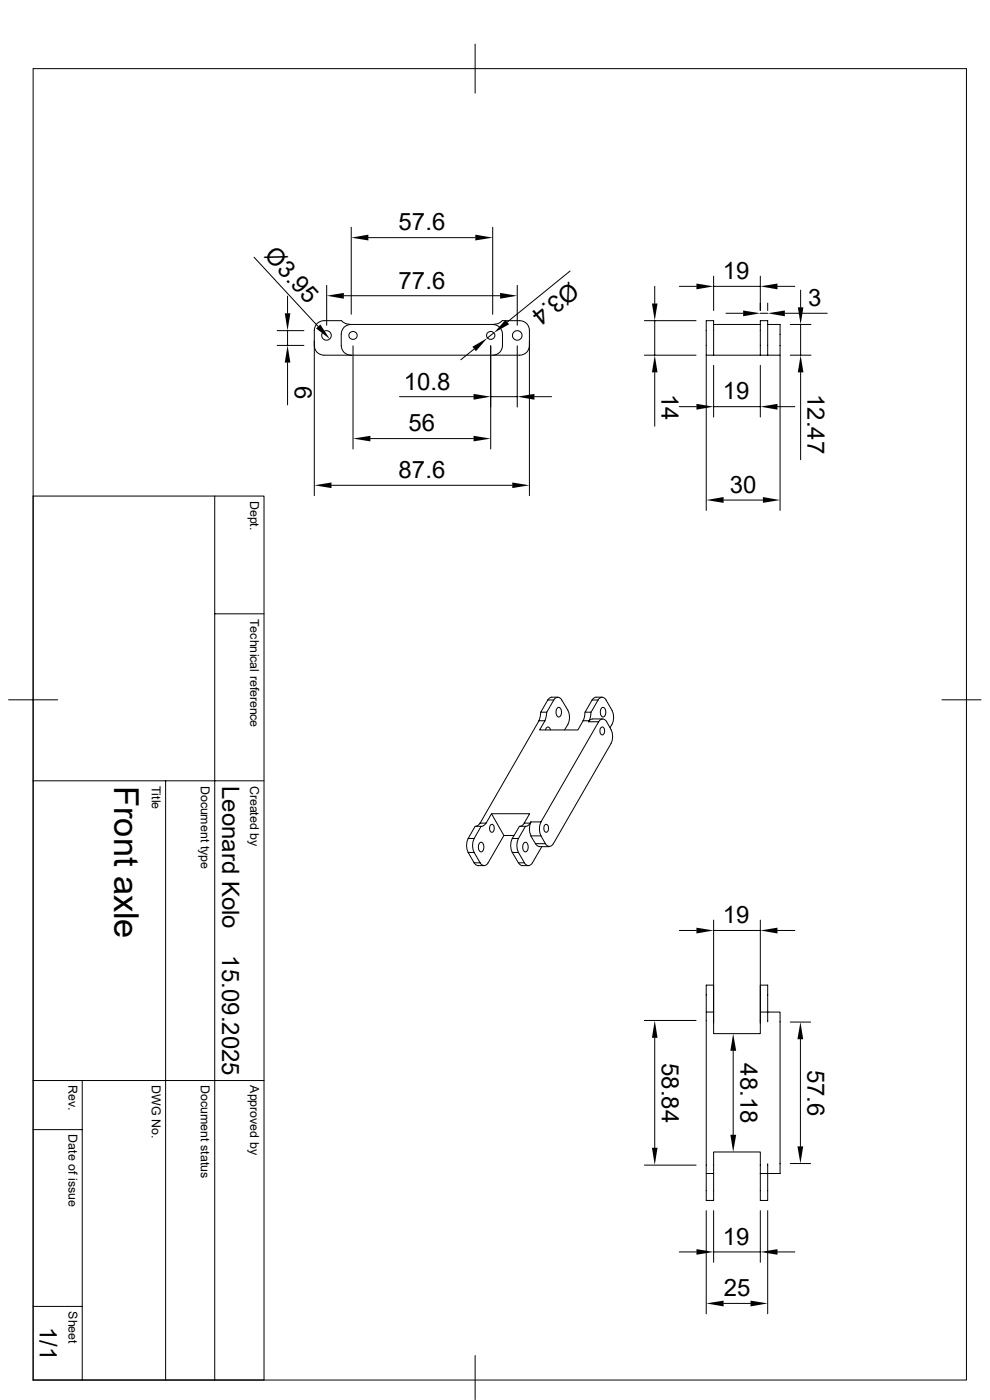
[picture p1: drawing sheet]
<svg xmlns="http://www.w3.org/2000/svg" width="210mm" height="297mm" viewBox="0 0 210 297" stroke-linecap="round" stroke-linejoin="round" font-family="sans-serif">
<g fill="none" stroke="#000" stroke-width=".21">
<path d="M7 14.6h198v278.2h-198zM100.8 9.4v10.4M53.9 54.6l13.6 14.7M74.5 48.2v18.5M78.1 50.4h22.7M104.5 48.2v18.5M120.9 57.5l-13.3 10.8M151.4 58.6v7.3M161.3 58.6v7.3M58.8 70.1h5.7M58.8 73.3h5.7M61 62.8v3.7"/>
<path d="M61 70.1v3.2M61 76.9v9M66.7 73.3a2.03 2.03 0 0 0 2 2.1h5.8M69.3 60.5v8.5M72.4 68h-3.7a2.03 2.03 0 0 0-2 2.1v35.1M72.4 68l.8 .6 1 .2M72.9 62.7h33.2M74.2 68.8h30.3M74.5 68.8a2.03 2.03 0 0 0-2.1 2.1v2.4a2.03 2.03 0 0 0 2.1 2.1M74.9 73.4v21.8M100.6 74l-2.9 2.3M104.1 73.4v21.8"/>
<path d="M104.5 68.8a2.03 2.03 0 0 1 2.1 2.1v2.4a2.03 2.03 0 0 1-2.1 2.1M104.5 68.8h.3M104.8 70.6l-1.4 1.1M106.6 68l-.8 .6-1 .2M106.6 68h3.6a2.03 2.03 0 0 1 2.1 2.1v35.1M109.7 60.5v8.5M109.7 73.4v13M112.3 73.3a2.03 2.03 0 0 1-2.1 2.1h-35.7M136.7 68h11M136.7 75.4h11M138.9 60.7v3.7M138.9 68v7.4"/>
<path d="M138.9 79v11.4M144.1 60.7h3.6M149.8 75.4v32.9M151.4 68.8h9.9M151.4 77.5v11M151.4 60.7h9.9M154 66.5h3.6M161.3 75.4v-7.4h1.6v7.4M161.3 77.5v11M161.3 66.5h1.6M162.9 68.8h2.6v6.6h-15.7v-7.4h1.6v7.4M162.9 64.3v1.6"/>
<path d="M164.9 60.7h3.7M165.5 75.4v32.9M166.5 66.5h9M167.6 68.8h4.4M167.6 75.4h4.4M169.8 61.6v3.6M169.8 68.8v6.6M169.8 79v18.5M78.6 93h21.9M84.8 84.2h15.7M104.1 84.2h5.6M113.4 84.2h3.6"/>
<path d="M144.1 86.3h3.6M151.4 86.3h9.9M164.9 86.3h3.7M7 105.2h49v187.6h-49M45.6 105.2v187.6M70.3 103h38.4M153.5 106.1h8.3M45.6 130.2h10.4M1.8 148.5h10.4M114.7 151.1l-.1 1-.3 .8M115.7 154.9a.52 .52 0 0 1 .5-.7 .52 .52 0 0 1 .6 .7M116 151.1l-.1 1-.3 .8"/>
<path d="M116.2 148.5l-1.5 2.6h1.3l1.5-2.6M116.2 148.5h1.3M117.5 148.5a.9 .9 0 0 1 .8-.6 .9 .9 0 0 1 .9 .6l1.3 2.2a3.4 3.4 0 0 1 0 3l-.7 1.2M118.3 150.2a.57 .57 0 0 1 .6 0 .57 .57 0 0 1 .2 .6v.6a.57 .57 0 0 1-.6 .7 .57 .57 0 0 1-.5-.7v-.9zM118.3 147.9h-1.4l-.7 .6M123.7 152.9l-1.1 2h-8.1l1.1-2h-1.3l-12.4 21.7h1.2M123.7 152.9h1.3l-.2 .2M124.1 151.1l-.1 1-.3 .8M124.8 153.1h2.2M125.3 151.1v1l-.3 .8M125.6 148.5l-1.5 2.6h1.3M125.6 148.5h1.3"/>
<path d="M126.9 148.5l-1.5 2.6M126.9 148.5a.9 .9 0 0 1 .8-.6 .9 .9 0 0 1 .9 .6l1.2 2.2a3.5 3.5 0 0 1-.4 3.7M127 153.1a.9 .9 0 0 1 .8-.6 .9 .9 0 0 1 .9 .6l.9 1.7a3.4 3.4 0 0 1 0 2.9l-12.2 21.3a.9 .9 0 0 1-.9 .6 .9 .9 0 0 1-.8-.6M127 153.1l-12.2 21.3M127.6 154.3a.8 .8 0 0 1 .7 .4 .8 .8 0 0 1-.1 .9l-.1 .1a.4 .4 0 0 1-.5 .2 .4 .4 0 0 1-.3-.3v-1zM127.7 150.2a.57 .57 0 0 1 .6 0 .57 .57 0 0 1 .2 .6v.6a.57 .57 0 0 1-.6 .7 .57 .57 0 0 1-.5-.7v-.9zM127.7 147.9h-1.4l-.7 .6M127.8 152.5h-2.1l-.5 .2-.4 .4M199.8 148.5h8.3M7 165.7h49M35.1 165.7v127.1M99.3 177.9h1.3"/>
<path d="M99.3 177.9a3.4 3.4 0 0 0 0 2.9M100.6 177.9a3.4 3.4 0 0 0 0 2.9M101.8 178.8a.57 .57 0 0 1 .6 0 .57 .57 0 0 1 .2 .6v.6a.57 .57 0 0 1-.5 .7 .57 .57 0 0 1-.6-.7l.1-.8zM101.8 174.6l-.4 .5-.4 .2M102.1 175.3l-1.5 2.6M102.1 175.3h-1.3l-1.5 2.6M103.1 174.6l-.7 .7h-.3M103.1 174.6l1.2-2h8.1l-1.2 2M104.2 174.9a.8 .8 0 0 1 .7 .5 .8 .8 0 0 1-.1 .8l-.2 .2a.4 .4 0 0 1-.4 .2 .4 .4 0 0 1-.3-.4v-1zM104.3 172.6l2.6 4.6M108.7 177.9h1.3M108.7 177.9a3.4 3.4 0 0 0 0 2.9"/>
<path d="M109.1 177.2h-2.2l-3.4 5.8a.9 .9 0 0 1-.8 .6 .9 .9 0 0 1-.8-.6M110 177.9a3.4 3.4 0 0 0 0 2.9M111.2 178.8a.57 .57 0 0 1 .6 0 .57 .57 0 0 1 .2 .6v.6a.57 .57 0 0 1-.5 .7 .57 .57 0 0 1-.6-.7l.1-.8zM111.2 174.6h1.3M111.2 174.6l-.4 .5-.4 .2M111.5 175.3h-1.3l-1.5 2.6M111.5 175.3l-1.5 2.6M112.5 174.6l-.7 .7h-.3M112.6 174.4a3.4 3.4 0 0 0 0 2.9M113.6 179l.4 .4 .4 .2M113.6 179h2.1M114.4 179.6h2.1"/>
<path d="M114.8 174.4h-2.2l-.1 .2M114.8 177.3h-2.2l1 1.7M114.8 177.3l.9 1.7M114.8 174.4a3.4 3.4 0 0 0 0 2.9M114.9 179.6l-2 3.4a.9 .9 0 0 1-.8 .6 .9 .9 0 0 1-.8-.6M115.6 175a.4 .4 0 0 1 .4-.1 .4 .4 0 0 1 .3 .3 .8 .8 0 0 1 .1 .9 .8 .8 0 0 1-.7 .4l-.3-.3v-.5zM99.3 180.8h1.3M99.3 180.8l1.3 2.2M100.6 183h1.3M100.6 180.8l1.3 2.2M100.6 183l.7 .6h1.4M108.7 180.8h1.3"/>
<path d="M108.7 180.8l1.3 2.2M110 183l.7 .6h1.4M110 183h1.3M110 180.8l1.3 2.2M144.1 197.4h3.6M151.4 195.2v21.9M151.4 197.4h9.9M161.3 195.2v21.9M164.9 197.4h3.7M136.7 216.5h11M149.8 214.7v34.3h1.6M151.4 211.1v-2.1h-1.6v5.7h1.6v4.6h9.9v-4.6"/>
<path d="M161.3 209h1.6v5.7h-1.6zM162.9 214.7h2.6v34.3h-4.2M162.9 214.7v2.1M167.6 216.8h4.4M7 239.6h10.4M7 229.2h49M17.4 229.2v63.6M138.9 220.2v23.3M155.5 222.9v17.8M169.8 220.5v22.7M136.7 247.2h11M149.8 256.8v21.9"/>
<path d="M149.8 249v5.7h1.6v-5.7M151.4 256.8v11M151.4 249v-4.6h9.9v4.6M161.3 256.8v11M162.9 256.8v21.9M162.9 246.9v7.8h-1.6v-5.7M167.6 246.8h4.4M7 277.2h10.4M144.1 265.6h3.6M151.4 265.6h9.9M153.5 276.5h5.7M164.9 265.6h3.7"/>
<path d="M100.8 287.6v9.3"/>
<circle cx="69.3" cy="71.2" r="1.02"/>
<circle cx="74.9" cy="71.1" r=".87"/>
<circle cx="104.1" cy="71.1" r=".87"/>
<circle cx="109.7" cy="71.2" r="1.02"/>
</g>
<g fill="#000">
<path d="M74.5 50.4l3.6-.6v1.2zM100.8 49.8l3.7 .6-3.7 .6zM60.4 66.5h1.2l-.6 3.6zM61 73.3l.6 3.6h-1.2zM67.1 69.7l.8-.9 2.1 3.1zM69.3 62.7l3.6-.6v1.3zM100.2 73.6l3.2-1.9-2.4 2.8zM106.1 62.1l3.6 .6-3.6 .7zM107.2 67.9l.8 .9-3.2 1.8zM138.3 64.4h1.2l-.6 3.6zM138.9 75.4l.6 3.6h-1.2zM147.7 60.2l3.7 .5-3.7 .7z"/>
<path d="M157.6 65.9l3.7 .6-3.7 .6zM161.3 60.7l3.6-.5v1.2zM162.9 66.5l3.6-.6v1.2zM169.2 65.2h1.2l-.6 3.6zM169.8 75.4l.6 3.6h-1.2zM74.9 93l3.7-.5v1.1zM100.5 83.6l3.6 .6-3.6 .6zM100.5 92.5l3.6 .5-3.6 .6zM109.7 84.2l3.7-.6v1.2zM147.7 85.7l3.7 .6-3.7 .6zM161.3 86.3l3.6-.6v1.2zM66.7 103l3.6-.6v1.1z"/>
<path d="M108.7 102.4l3.6 .6-3.6 .5zM149.8 106.1l3.7-.6v1.2zM161.8 105.5l3.7 .6-3.7 .6zM147.7 196.8l3.7 .6-3.7 .6zM161.3 197.4l3.6-.6v1.2zM138.9 216.5l.6 3.7h-1.2zM155.5 219.3l.7 3.6h-1.3zM169.8 216.8l.6 3.7h-1.2zM138.3 243.5h1.2l-.6 3.7zM154.9 240.7h1.3l-.7 3.7zM169.2 243.2h1.2l-.6 3.6zM147.7 265l3.7 .6-3.7 .6z"/>
<path d="M149.8 276.5l3.7-.6v1.3zM159.2 275.9l3.7 .6-3.7 .7zM161.3 265.6l3.6-.6v1.2z"/>
</g>
<text font-size="7.3" x="24.2" y="166.7" transform="rotate(90 24.2 166.7)">Front axle</text>
<g font-size="5.1">
<text x="84.5" y="48.9">57.6</text>
<text x="55.9" y="54.4" transform="rotate(47 55.9 54.4)">Ø3.95</text>
<text x="121" y="59.6" transform="rotate(141 121 59.6)">Ø3.4</text>
<text x="153.3" y="59.2">19</text>
<text x="84.5" y="61.2">77.6</text>
<text x="171.4" y="64.9">3</text>
<text x="62.5" y="81.8" transform="rotate(90 62.5 81.8)">6</text>
<text x="85.6" y="82.6">10.8</text>
<text x="140.3" y="83.5" transform="rotate(90 140.3 83.5)">14</text>
<text x="171.3" y="83.5" transform="rotate(90 171.3 83.5)">12.47</text>
<text x="153.3" y="84.8">19</text>
<text x="86.7" y="91.5">56</text>
<text x="84.5" y="101.4">87.6</text>
<text x="154.8" y="104.6">30</text>
<text x="47.1" y="166.7" transform="rotate(90 47.1 166.7)">Leonard Kolo</text>
<text x="153.3" y="195.9">19</text>
<text x="47.1" y="202.7" transform="rotate(90 47.1 202.7)">15.09.2025</text>
<text x="140.4" y="225.5" transform="rotate(90 140.4 225.5)">58.84</text>
<text x="157.1" y="225.6" transform="rotate(90 157.1 225.6)">48.18</text>
<text x="171.3" y="226.9" transform="rotate(90 171.3 226.9)">57.6</text>
<text x="153.3" y="264.1">19</text>
<text x="153.5" y="275">25</text>
<text x="8.4" y="281.4" transform="rotate(90 8.4 281.4)">1/1</text>
</g>
<g font-size="2.6">
<text x="53.1" y="106.3" transform="rotate(90 53.1 106.3)">Dept.</text>
<text x="53.1" y="131.3" transform="rotate(90 53.1 131.3)">Technical reference</text>
<text x="32.2" y="166.7" transform="rotate(90 32.2 166.7)">Title</text>
<text x="42.6" y="166.7" transform="rotate(90 42.6 166.7)">Document type</text>
<text x="53.1" y="166.7" transform="rotate(90 53.1 166.7)">Created by</text>
<text x="14.5" y="230.2" transform="rotate(90 14.5 230.2)">Rev.</text>
<text x="32.2" y="230.2" transform="rotate(90 32.2 230.2)">DWG No.</text>
<text x="42.6" y="230.2" transform="rotate(90 42.6 230.2)">Document status</text>
<text x="53.1" y="230.2" transform="rotate(90 53.1 230.2)">Approved by</text>
<text x="14.5" y="240.7" transform="rotate(90 14.5 240.7)">Date of issue</text>
<text x="14.5" y="278.2" transform="rotate(90 14.5 278.2)">Sheet</text>
</g>
</svg>
